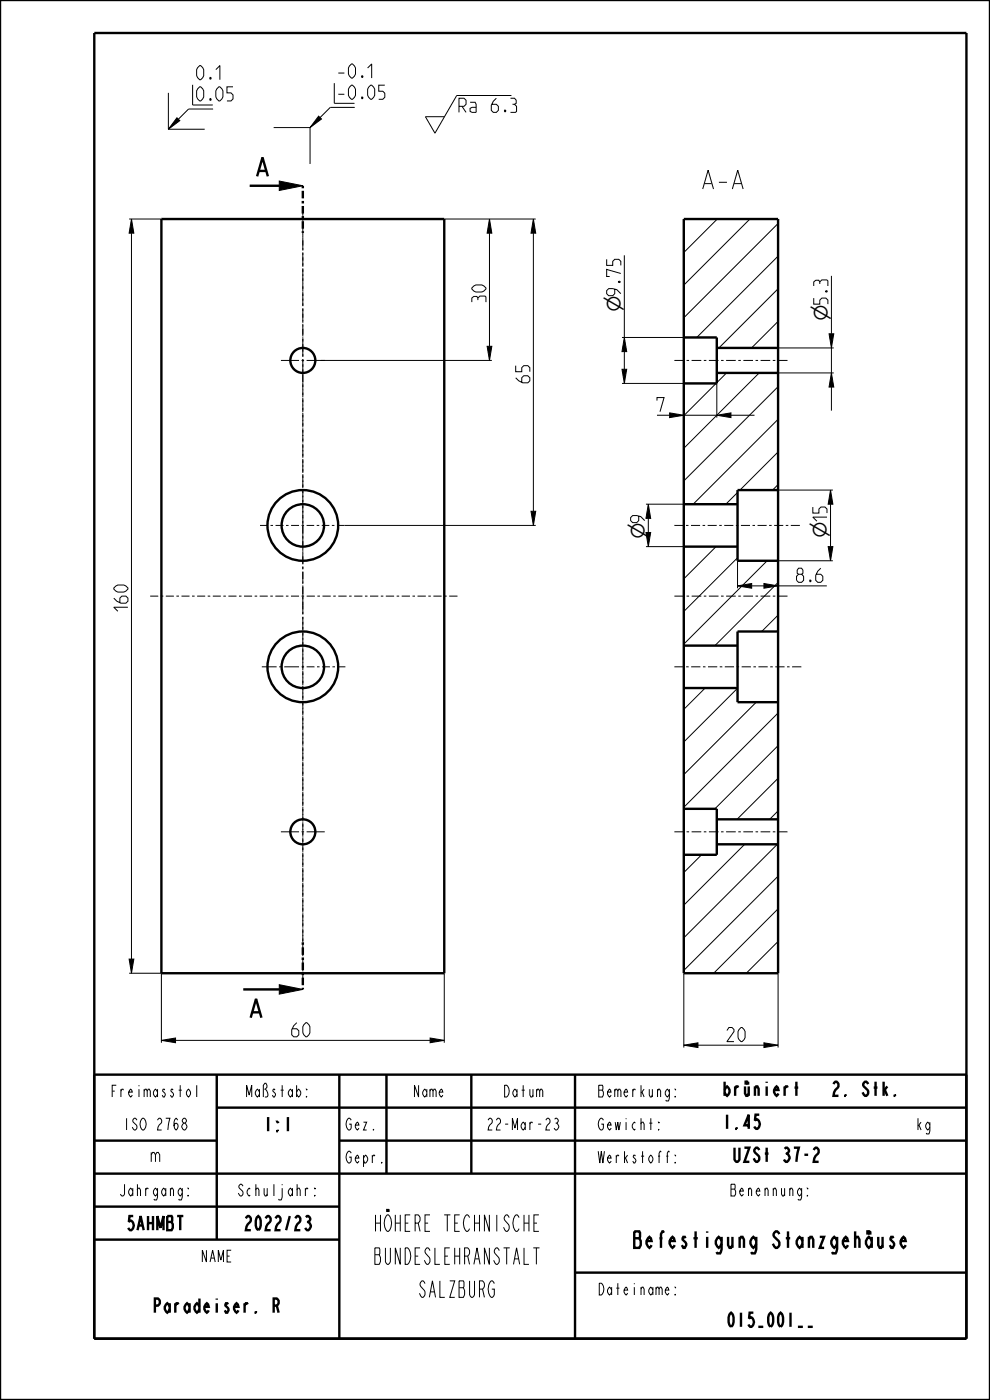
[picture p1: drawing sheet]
<svg xmlns="http://www.w3.org/2000/svg" width="210mm" height="297mm" viewBox="0 0 210 297" stroke-linecap="round" stroke-linejoin="round" font-family="sans-serif">
<g fill="#000">
<path d="M37.5 25l.6 .6-2.4 1.8zM59.2 38.4l5 1-5 1zM67.6 24.6l.6 .6-2.4 1.9zM27.9 46.5l.5 3h-1zM103.8 46.5l.5 3h-1zM113.1 46.5l.5 3h-1zM103.3 73.5h1l-.5 3zM132.4 71.6l.5 3h-1zM175.9 70.8h1l-.5 3zM176.4 79.1l.5 3h-1zM131.9 78.3h1l-.5 3zM142 87.6l3 .5-3 .5z"/>
<path d="M152 88.1l3-.5v1zM112.6 108.5h1l-.5 3zM137.5 107l.5 3h-1zM137 113h1l-.5 3zM176.2 104l.5 3h-1zM175.7 116h1l-.5 3zM156.4 124.3l3-.5v1zM162 123.8l3 .5-3 .5zM27.4 203.5h1l-.5 3zM59.2 208.9l5 1-5 1zM34.2 220.7l3-.5v1zM91.2 220.2l3 .5-3 .5z"/>
<path d="M145 221.7l3-.5v1zM162 221.2l3 .5-3 .5z"/>
</g>
<g fill="none" stroke="#000" stroke-width=".21">
<path d="M35.7 19.7v7.7M35.7 27.4h7.7M37.5 25l.6 .6-2.4 1.8zM45.2 23.1h-5.2l-4.3 4.3M58.1 27.1h7.7M59.2 38.4l5 1-5 1zM65.8 27.1v7.7M67.6 24.6l.6 .6-2.4 1.9zM75.3 22.8h-5.2l-4.3 4.3M108.5 20.3h-11.6l-4.6 8-2.1-3.5h4.1M27.4 46.5h6.8M27.9 46.5l.5 3h-1z"/>
<path d="M27.9 49.5v154M94.2 46.5h19.4M103.8 46.5l.5 3h-1zM103.8 49.5v24M113.1 46.5l.5 3h-1zM113.1 49.5v59M132.4 54.2v17.4M145.2 46.5l-.2 .1M152.2 46.5l-7.2 7.1M159.1 46.5l-14.1 14M165 47.4l-20 20M165 54.3l-17.2 17.3"/>
<path d="M176.4 58.5v12.3M68 76.5h36.3M103.3 73.5h1l-.5 3zM131.9 78.3h1l-.5 3zM131.9 71.6h13.1M132.4 71.6l.5 3h-1zM132.4 74.6v3.7M154.1 79.1l-2.1 2.1M161 79.1l-16 16M165 61.3l-12.5 12.5M165 68.2l-5.6 5.6M165 79.1h11.9"/>
<path d="M165 73.8h11.9M175.9 70.8h1l-.5 3zM176.4 79.1l.5 3h-1zM176.4 73.8v5.3M131.9 81.3h13.1M142 87.6l3 .5-3 .5zM145 88.1h7M151.9 81.3l-6.9 6.9M152 88.1l3-.5v1zM152 81.3v7.3M155 88.1h5M165 82l-20 20"/>
<path d="M165 89l-18 18M165 95.9l-8 8.1M176.4 82.1v5M73.1 111.5h40.5M112.6 108.5h1l-.5 3zM137 113h1l-.5 3zM137 116h8M137 107h8M137.5 107l.5 3h-1zM151.9 116l-6.9 6.8M156.4 104.5l-2.4 2.5M156.4 118.3l-11.4 11.4"/>
<path d="M156.4 119v5.8M162.7 119l-17.7 17.6M165 102.8l-1.1 1.2M165 119h11.7M165 104h11.7M175.7 116h1l-.5 3zM176.2 104l.5 3h-1zM176.2 107v9M156.4 124.3l3-.5v1zM159.4 124.3h2.6M162 123.8l3 .5-3 .5zM165 123.6l-13.3 13.4"/>
<path d="M165 130.5l-3.4 3.5M165 124.3h10.4M149.6 146l-4.6 4.5M156.4 146l-11.4 11.4M160.4 149l-15.4 15.3M165 151.3l-20 20M165 158.2l-13.4 13.4M158 179.1l-13 12.9M164.9 179.1l-19.9 19.9M165 165.1l-8.7 8.7M165 172l-1.7 1.8M148.8 181.3l-3.8 3.8"/>
<path d="M165 185.9l-20 20M165 192.8l-13.6 13.7M165 199.7l-6.7 6.8M27.4 203.5h1l-.5 3zM27.4 206.5h6.8v14.7M59.2 208.9l5 1-5 1zM94.2 206.5v14.7M145 206.5v15.7M165 206.5v15.7M34.2 220.7l3-.5v1zM37.2 220.7h54M91.2 220.2l3 .5-3 .5z"/>
<path d="M145 221.7l3-.5v1zM148 221.7h14M162 221.2l3 .5-3 .5z"/>
</g>
<g fill="none" stroke="#000" stroke-width=".51">
<path d="M0 0h210v297h-210zM20 7h185v277h-185zM53 39.4h6.2M54.5 37.4l1.2-4 1.1 4M54.9 36.3h1.5M34.2 46.5h60v160h-60zM145 46.5h20v160h-20zM145 71.6h7v9.7h-7M152 79.1h13M152 73.8h13M145 116h11.4M145 107h11.4"/>
<path d="M165 104h-8.6v15h8.6M145 137h11.4M165 134h-8.6v15h8.6M145 146h11.4M145 171.6h7v9.7h-7M152 179.1h13M152 173.8h13M51.6 209.9h7.6M53.2 215.9l1.1-4 1.2 4M53.6 214.8h1.5M20 228h185v56M46 235h159"/>
<path d="M46 228v35M72 228v56M82 228v21M100 228v21M122 228v56M176.8 230l.4-.5h.3a1 1 0 0 1-.3 1.7l-.4 1.3h1.1M20 242h26M20 249h185M20 256h52M72 242h133M20 263h52M122 270h83"/>
<circle cx="64.2" cy="111.5" r="7.5"/>
<circle cx="64.2" cy="111.5" r="4.5"/>
<circle cx="64.2" cy="141.5" r="7.5"/>
<circle cx="64.2" cy="141.5" r="4.5"/>
</g>
<path d="M64.2 39.4v10M64.2 199.9v10" fill="none" stroke="#000" stroke-width=".51" stroke-dasharray=".5 .5 1.6 .5" stroke-linecap="butt"/>
<path d="M64.2 49.4v150.5" fill="none" stroke="#000" stroke-width=".21" stroke-dasharray=".5 .5 1.6 .5" stroke-linecap="butt"/>
<!-- layer: A_ACHSEN -->
<g fill="none" stroke="#000" stroke-width=".21">
<path d="M64.2 43.8v2M64.2 46.3v.6M64.2 47.4v2M64.2 49.9v.6M64.2 51v2M64.2 53.5v.6M64.2 54.6v2M64.2 57.1v.6M64.2 58.2v2M59.6 76.5h3.8M64 76.5h.5M64.2 60.7v.6"/>
<path d="M64.2 61.8v2M64.2 64.3v.6M64.2 65.4v2M64.2 67.9v.6M64.2 69v2M64.2 71.5v4.2M64.2 76.2v.5M64.2 77.3v5.5M65 76.5h3.9M143 76.5h2.1M145.6 76.5h.6M146.7 76.5h2.1"/>
<path d="M149.3 76.5h.5M150.4 76.5h2M153 76.5h.5M154 76.5h2.1M156.6 76.5h.5M157.7 76.5h2M160.3 76.5h.5M161.3 76.5h2.1M163.9 76.5h.6M165 76.5h2M64.2 83.3v.5M64.2 84.4v1.6"/>
<path d="M64.2 86.5v.6M64.2 87.6v1.7M64.2 89.8v.5M64.2 90.9v1.6M64.2 93v.6M64.2 94.1v1.6M64.2 96.3v.5M64.2 97.4v1.6M64.2 99.5v.6M55.2 111.5h1.6M57.4 111.5h.5M58.5 111.5h1.6"/>
<path d="M60.7 111.5h.5M61.7 111.5h1.7M64 111.5h.5M64.2 100.6v1.6M64.2 102.8v.5M64.2 103.9v1.6M64.2 106v.6M64.2 107.1v1.6M64.2 109.3v6.5M64.2 116.3v.6M64.2 117.4v2.3M65 111.5h1.6"/>
<path d="M67.2 111.5h.5M68.3 111.5h1.6M70.4 111.5h.5M71.5 111.5h1.6M143 111.5h2M145.5 111.5h.5M146.6 111.5h1.9M149 111.5h.6M150.1 111.5h1.9M152.6 111.5h.5M153.6 111.5h2M156.1 111.5h.5"/>
<path d="M157.2 111.5h1.9M159.6 111.5h.6M160.7 111.5h1.9M163.1 111.5h.6M164.2 111.5h1.9M166.7 111.5h.5M167.8 111.5h1.9M31.9 126.5h1.7M34.1 126.5h.5M35.2 126.5h1.7M37.4 126.5h.6M38.5 126.5h1.7"/>
<path d="M40.7 126.5h.6M41.8 126.5h1.7M44.1 126.5h.5M45.1 126.5h1.7M47.4 126.5h.5M48.5 126.5h1.7M50.7 126.5h.5M51.8 126.5h1.7M54 126.5h.6M55.1 126.5h1.7M57.3 126.5h.6M58.4 126.5h1.7"/>
<path d="M60.7 126.5h.5M61.7 126.5h1.7M64 126.5h.5M64.2 120.3v.5M64.2 121.3v2.4M64.2 124.2v6.1M64.2 130.8v.6M64.2 131.9v1.9M64.2 134.3v.5M64.2 135.4v1.8M64.2 137.7v.6M64.2 138.8v1.9"/>
<path d="M65 126.5h1.8M67.3 126.5h.6M68.4 126.5h1.8M70.7 126.5h.5M71.8 126.5h1.7M74.1 126.5h.5M75.1 126.5h1.8M77.4 126.5h.5M78.5 126.5h1.7M80.8 126.5h.5M81.8 126.5h1.8M84.1 126.5h.6"/>
<path d="M85.2 126.5h1.8M87.5 126.5h.5M88.6 126.5h1.7M90.9 126.5h.5M91.9 126.5h1.8M94.2 126.5h.6M95.3 126.5h1.7M143 126.5h2.1M145.6 126.5h.6M146.7 126.5h2.1M149.3 126.5h.5M150.4 126.5h2"/>
<path d="M153 126.5h.5M154 126.5h2.1M156.6 126.5h.5M157.7 126.5h2M160.3 126.5h.5M161.3 126.5h2.1M163.9 126.5h.6M165 126.5h2M55.5 141.5h3.2M59.2 141.5h.6M60.3 141.5h3.1M64 141.5h.5"/>
<path d="M64.2 141.2v.5M64.2 142.3v1.6M64.2 144.4v.5M64.2 145.5v1.6M64.2 147.6v.6M64.2 148.7v1.6M64.2 150.8v.6M64.2 151.9v1.6M64.2 154.1v.5M64.2 155.1v1.6M64.2 157.3v.5M64.2 158.4v1.6"/>
<path d="M65 141.5h1.7M67.2 141.5h.6M68.3 141.5h1.7M70.5 141.5h.6M71.6 141.5h1.7M143 141.5h2M145.5 141.5h.6M146.6 141.5h2M149.1 141.5h.5M150.2 141.5h1.9M152.7 141.5h.5M153.8 141.5h1.9"/>
<path d="M156.2 141.5h.6M157.3 141.5h2M159.8 141.5h.6M160.9 141.5h1.9M163.4 141.5h.5M164.5 141.5h1.9M167 141.5h.5M168 141.5h2M59.6 176.5h3.8M64 176.5h.5M64.2 160.5v.5M64.2 161.6v1.6"/>
<path d="M64.2 163.7v.5M64.2 164.8v1.6M64.2 166.9v.6M64.2 168v1.6M64.2 170.1v.6M64.2 171.2v1.6M64.2 173.4v.5M64.2 174.4v1.6M64.2 176.6v.5M64.2 177.7v1.6M64.2 179.8v.5M65 176.5h3.9"/>
<path d="M143 176.5h2.1M145.6 176.5h.6M146.7 176.5h2.1M149.3 176.5h.5M150.4 176.5h2M153 176.5h.5M154 176.5h2.1M156.6 176.5h.5M157.7 176.5h2M160.3 176.5h.5M161.3 176.5h2.1M163.9 176.5h.6"/>
<path d="M165 176.5h2M64.2 180.9v1.6M64.2 183v.5M64.2 184.1v1.6M64.2 186.2v.6M64.2 187.3v1.6M64.2 189.4v.6M64.2 190.5v1.6M64.2 192.7v.5M64.2 193.7v1.6M64.2 195.9v.5M64.2 197v1.6"/>
<path d="M64.2 199.1v.5M64.2 200.2v1.6M64.2 202.3v.5M64.2 203.4v1.6M64.2 205.5v.6M64.2 206.6v1.6"/>
</g>
<g fill="none" stroke="#000" stroke-width=".51">
<circle cx="64.2" cy="76.5" r="2.65"/>
<circle cx="64.2" cy="176.5" r="2.65"/>
</g>
<text font-size="5.2" x="149.4" y="40.1">A-A</text>
<g font-size="4.6">
<text x="77.1" y="261.2">HÖHERE TECHNISCHE</text>
<text x="77.1" y="268.2">BUNDESLEHRANSTALT</text>
<text x="130.7" y="264.7">Befestigung Stanzgehäuse</text>
<text x="87.6" y="275.2">SALZBURG</text>
</g>
<g font-size="4.1">
<text x="131.7" y="66.3" transform="rotate(-90 131.7 66.3)">⌀9.75</text>
<text x="131.7" y="66.3" transform="rotate(-90 131.7 66.3)">⌀</text>
<text x="175.6" y="68.1" transform="rotate(-90 175.6 68.1)">⌀5.3</text>
<text x="175.6" y="68.1" transform="rotate(-90 175.6 68.1)">⌀</text>
<text x="136.8" y="114.4" transform="rotate(-90 136.8 114.4)">⌀9</text>
<text x="136.8" y="114.4" transform="rotate(-90 136.8 114.4)">⌀</text>
<text x="175.4" y="114.1" transform="rotate(-90 175.4 114.1)">⌀15</text>
<text x="175.4" y="114.1" transform="rotate(-90 175.4 114.1)">⌀</text>
</g>
<g font-size="3.9">
<text x="41.7" y="16.9">0.1</text>
<text x="71.8" y="16.6">-0.1</text>
<text x="41.7" y="21.4">0.05</text>
<text x="71.8" y="21.1">-0.05</text>
<text x="97.4" y="23.8">Ra 6.3</text>
<text x="103.1" y="64.1" transform="rotate(-90 103.1 64.1)">30</text>
<text x="112.4" y="81.2" transform="rotate(-90 112.4 81.2)">65</text>
<text x="139.4" y="87.3">7</text>
<text x="169" y="123.5">8.6</text>
<text x="27.1" y="129.7" transform="rotate(-90 27.1 129.7)">160</text>
<text x="61.9" y="220">60</text>
<text x="154.2" y="221">20</text>
<text x="153.2" y="232.5">brüniert</text>
<text x="178.9" y="232.5">2. Stk.</text>
<text x="55.5" y="240">1:1</text>
<text x="153.2" y="239.5">1.45</text>
<text x="31.6" y="246.5">m</text>
<text x="155.5" y="246.5">UZSt 37-2</text>
<text x="26" y="261">5AHMBT</text>
<text x="50.8" y="261">2022/23</text>
<text x="30.8" y="278.5">Paradeiser. R</text>
<text x="152.9" y="281.5">015_001__</text>
</g>
<g font-size="3.3">
<text x="22.3" y="232.7">Freimasstol</text>
<text x="51.2" y="232.7">Maßstab:</text>
<text x="87.1" y="232.7">Name</text>
<text x="106.1" y="232.7">Datum</text>
<text x="127.1" y="232.7">Bemerkung:</text>
<text x="25.2" y="239.7">ISO 2768</text>
<text x="73.2" y="239.7">Gez.</text>
<text x="102.2" y="239.7">22-Mar-23</text>
<text x="127.1" y="239.7">Gewicht:</text>
<text x="194.2" y="239.7">kg</text>
<text x="73.2" y="246.7">Gepr.</text>
<text x="127.1" y="246.7">Werkstoff:</text>
<text x="24.2" y="253.7">Jahrgang:</text>
<text x="49.2" y="253.7">Schuljahr:</text>
<text x="153.7" y="253.7">Benennung:</text>
<text x="42.1" y="267.7">NAME</text>
<text x="127.1" y="274.7">Dateiname:</text>
</g>
</svg>
